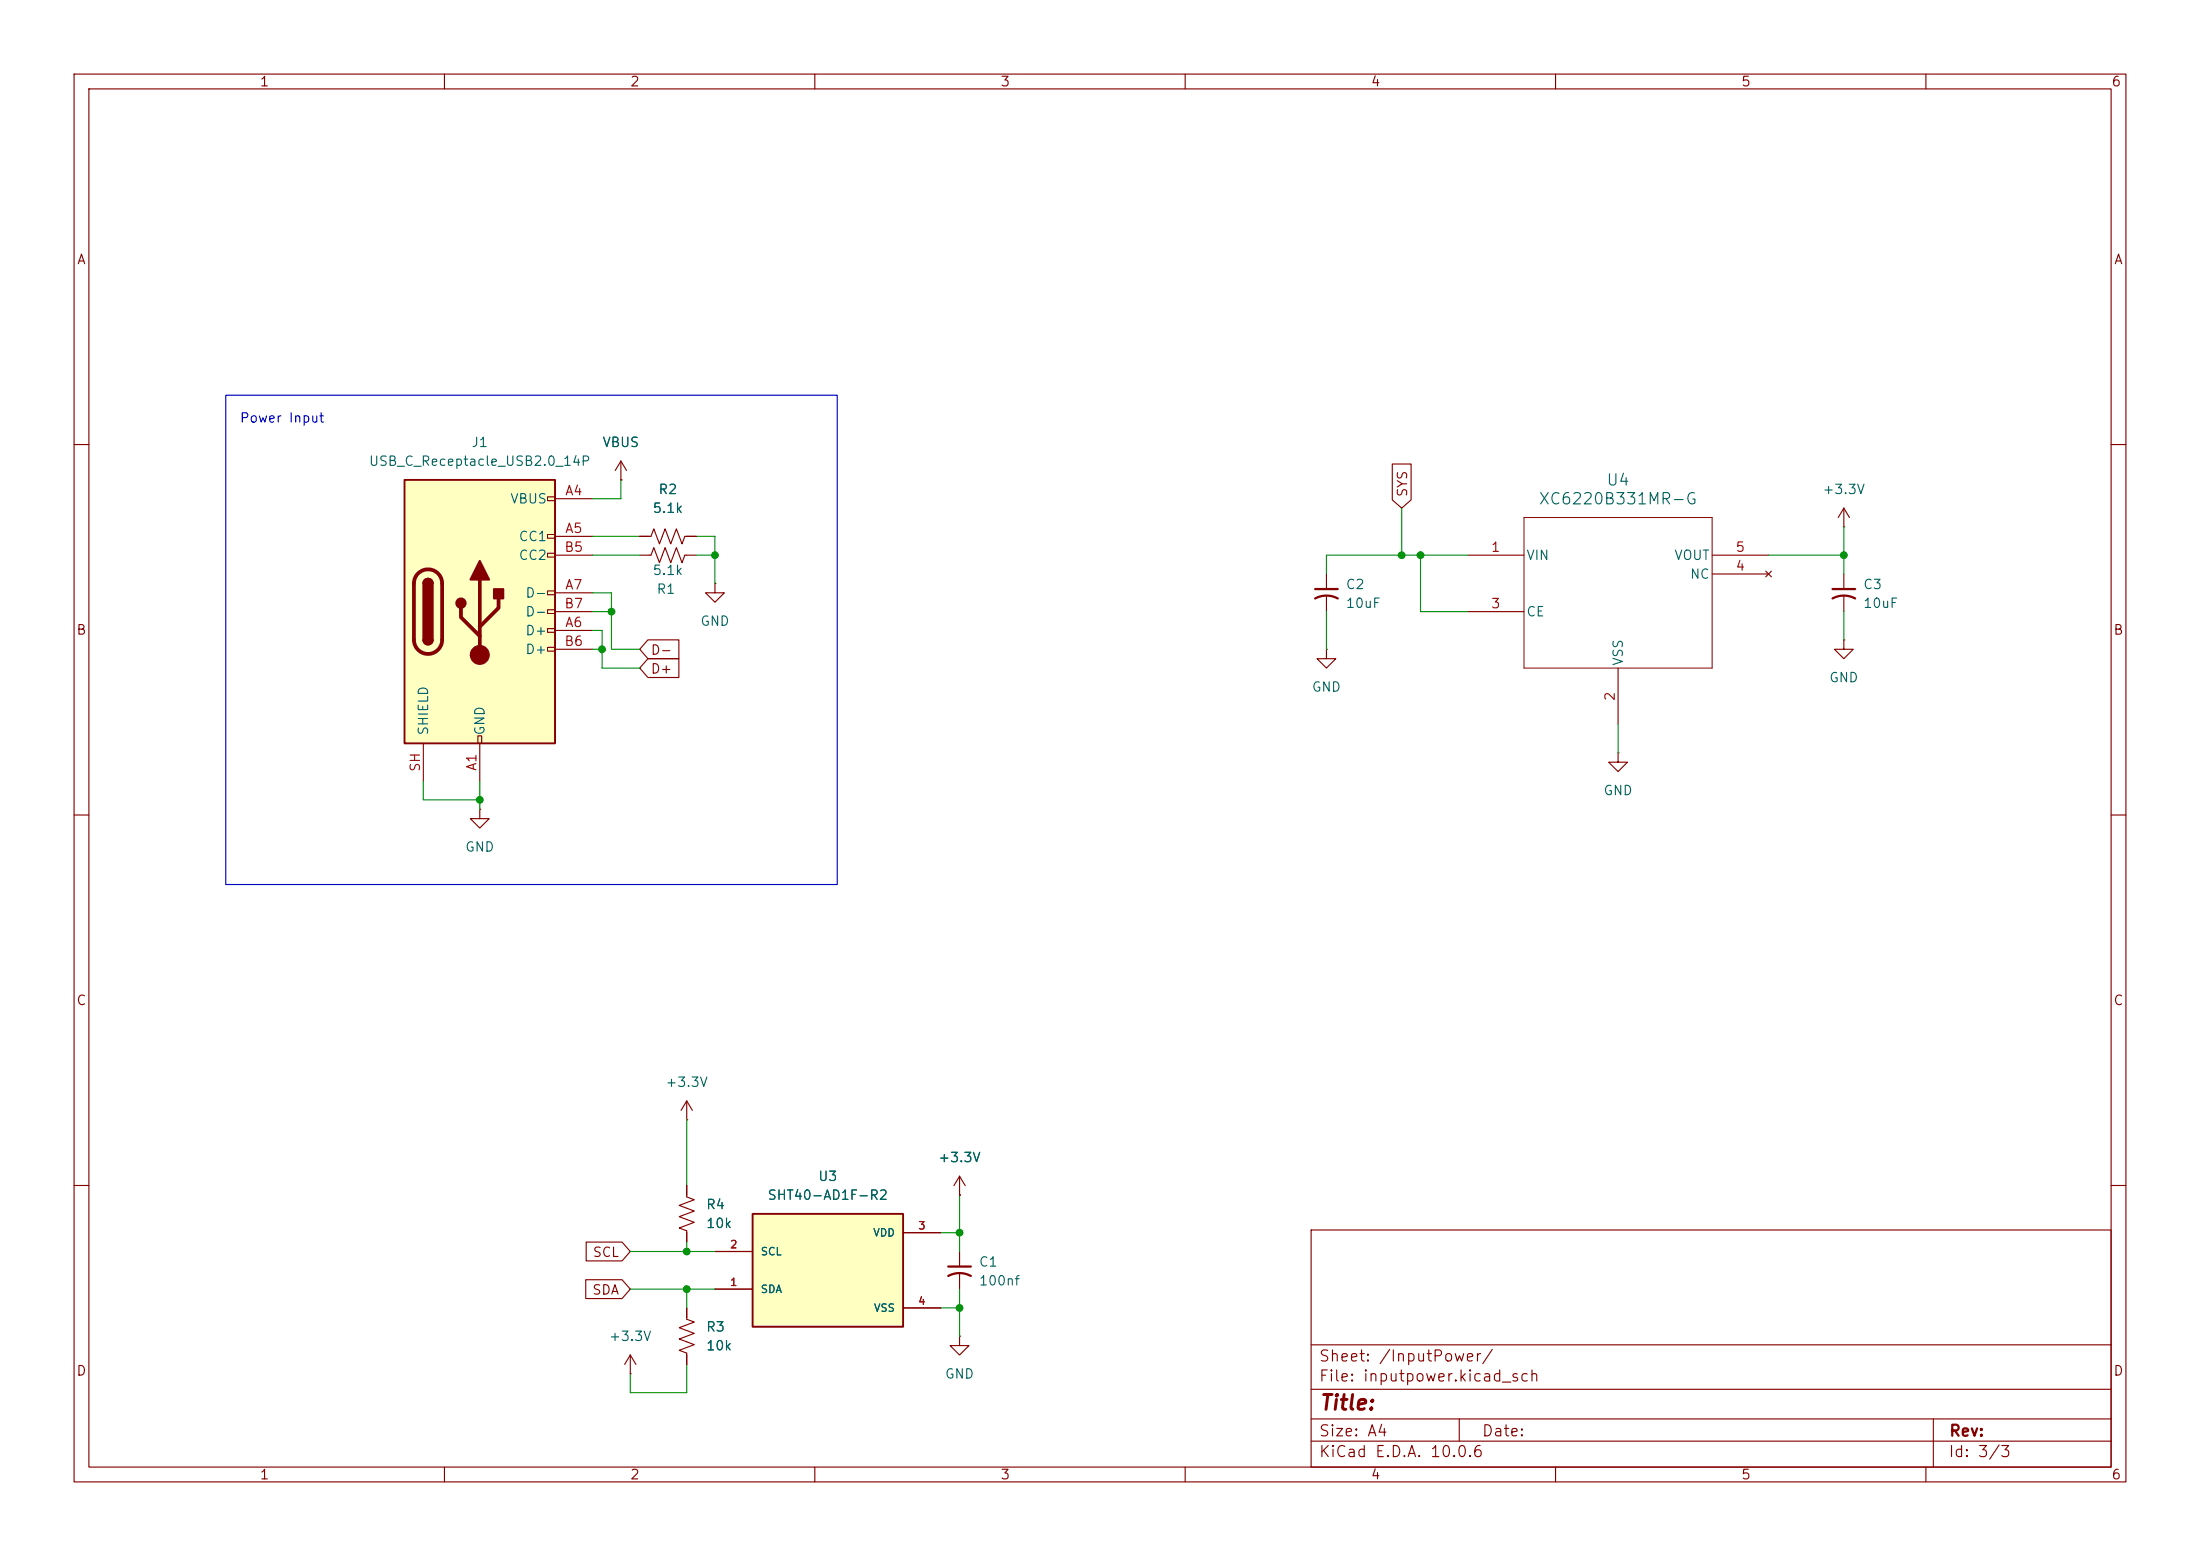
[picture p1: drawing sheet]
<svg xmlns="http://www.w3.org/2000/svg" width="297mm" height="210mm" viewBox="0 0 297 210" stroke-linecap="round" stroke-linejoin="round" font-family="sans-serif">
<g fill="none" stroke="#840000" stroke-width=".15">
<path d="M10 10h277v190h-277zM12 12h273v186h-273zM60 10v2M110 10v2M160 10v2M210 10v2M260 10v2M10 60h2M285 60h2M10 110h2M285 110h2M10 160h2"/>
<path d="M92.7 176.5v1.6l1 .3-2 .8 2 .8-2 .7 2 .8-2 .7 1 .4v1.6M177 166h108v32h-108zM285 160h2M60 198v2M110 198v2M160 198v2M177 194.5h108M177 191.5h108M177 187.5h108M177 181.5h108M197 191.5v3M210 198v2"/>
<path d="M260 198v2M261 191.5v6.5"/>
</g>
<path d="M54.6 64.8h20.3v35.5h-20.3z" fill="#ffffc2"/>
<g fill="none" stroke="#840000" stroke-width=".15">
<path d="M73.9 67.1h1v.5h-1zM73.9 72.1h1v.5h-1zM73.9 74.7h1v.5h-1zM73.9 79.8h1v.5h-1zM74.9 67.3h5.1M74.9 72.4h5.1M74.9 74.9h5.1M83.8 64.8h.1M83.8 62.2l-.7 1.3M83.8 62.2l.8 1.3M83.8 62.2v2.6M64.5 99.3h.5v1h-.5z"/>
<path d="M73.9 82.3h1v.5h-1zM73.9 84.8h1v.5h-1zM73.9 87.4h1v.5h-1zM74.9 85.1h5.1M74.9 80h5.1M74.9 87.6h5.1M74.9 82.6h5.1M57.1 100.3v5.1M64.8 100.3v5.1"/>
</g>
<path d="M54.6 64.8h20.3v35.5h-20.3zM57.1 78.7a.64 .64 0 0 1 .7-.6 .64 .64 0 0 1 .6 .6M57.1 86.4a.64 .64 0 0 0 .7 .6 .64 .64 0 0 0 .6-.6" fill="none" stroke="#840000" stroke-width=".25"/>
<path d="M56.4 77.4a1.9 1.9 0 0 1 2.1-.4 1.9 1.9 0 0 1 1.2 1.7v7.7a1.91 1.91 0 0 1-1.9 1.9 1.91 1.91 0 0 1-1.9-1.9v-7.7a1.9 1.9 0 0 1 .5-1.3zM64.8 78.2v10.2M62.2 82v1.3l2.6 2.6M67.3 80.8v1.2l-2.5 2.6" fill="none" stroke="#840000" stroke-width=".51"/>
<g fill="#840000" stroke="#840000" stroke-width=".25">
<path d="M57.1 78.7h1.3v7.7h-1.3z"/>
<path d="M57.3 78.3a.64 .64 0 0 1 .7-.1 .64 .64 0 0 1 .4 .5h-1.3z"/>
<path d="M57.1 86.4h1.3a.64 .64 0 0 1-.6 .6 .64 .64 0 0 1-.7-.6z"/>
<path d="M64.8 75.7l1.2 2.5h-2.5z"/>
<path d="M66.7 79.5h1.2v1.3h-1.2z"/>
<circle cx="62.2" cy="81.4" r=".63"/>
</g>
<circle cx="64.8" cy="88.4" r="1.27" fill="#840000" stroke="#840000" stroke-width=".15"/>
<path d="M101.6 163.8h20.3v15.3h-20.3z" fill="#ffffc2"/>
<path d="M101.6 163.8h20.3v15.3h-20.3z" fill="none" stroke="#840000" stroke-width=".25"/>
<g fill="none" stroke="#840000" stroke-width=".15">
<path d="M83.8 64.8h.1M86.4 72.4h1.5l.4-1 .7 2 .8-2 .8 2 .7-2 .8 2 .4-1h1.5M86.4 74.9h1.5l.4-1 .7 2 .8-2 .8 2 .7-2 .8 2 .4-1h1.5M96.5 78.7v1.3h1.3l-1.3 1.3-1.3-1.3h1.3M96.5 78.7h.1M179.1 77.5v2M188 62.6h2.5v4.9l-1.3 1.1-1.2-1.1zM198.1 74.9h7.6M231.1 74.9h7.7M231.1 77.5h7.7M238.4 77.1l.7 .8M239.1 77.1l-.7 .8"/>
<path d="M248.9 71.1h.1M248.9 68.6v2.5M248.9 77.5v2M248.9 68.6l-.7 1.3M248.9 68.6l.8 1.3M87.5 88.9h4.1v2.5h-4.1l-1.1-1.2zM87.5 86.4h4.1v2.5h-4.1l-1.1-1.3zM179.1 87.6v1.3h1.2l-1.2 1.3-1.3-1.3h1.3M179.1 87.6h.1M179.1 80.5v2.1M198.1 82.6h7.6M218.4 90.2v7.6"/>
<path d="M248.9 86.4v1.2h1.3l-1.3 1.3-1.3-1.3h1.3M248.9 86.4h.1M248.9 80.5v2.1M64.8 109.2v1.3h1.2l-1.2 1.3-1.3-1.3h1.3M64.8 109.2h.1M218.4 101.6v1.3h1.3l-1.3 1.2-1.2-1.2h1.2M218.4 101.6h.1M92.7 151.1h.1M92.7 148.6v2.5M92.7 148.6l-.8 1.3M92.7 148.6l.8 1.3M129.5 158.8v2.5"/>
<path d="M129.5 158.8l-.7 1.2M129.5 158.8l.8 1.2M79.1 172.7h4.9l1.1 1.3-1.1 1.3h-4.9zM79.1 167.6h4.9l1.1 1.3-1.1 1.3h-4.9zM92.7 160v1.5l1 .4-2 .8 2 .7-2 .8 2 .8-2 .7 1 .4v1.5M92.7 176.5v1.3M96.5 174h5.1M96.5 168.9h5.1M121.9 166.4h5.1M121.9 176.5h5.1M129.5 161.3h.1M129.5 168.9v2"/>
<path d="M129.5 172v2M85.1 185.4h.1M85.1 182.9l-.8 1.3M85.1 182.9l.8 1.3M85.1 182.9v2.5M92.7 182.9v1.3M129.5 180.3v1.3h1.3l-1.3 1.3-1.2-1.3h1.2M129.5 180.3h.1"/>
</g>
<path d="M177.5 79.5h3.1M247.4 79.5h3M177.5 80.8a3.2 3.2 0 0 1 3.1 0M247.4 80.8a3.2 3.2 0 0 1 3 0M128 172.2a3.2 3.2 0 0 1 3.1 0M128 170.9h3.1" fill="none" stroke="#840000" stroke-width=".3"/>
<path d="M205.7 69.9h25.4v20.3h-25.4z" fill="none" stroke="#840000" stroke-width=".14"/>
<g fill="none" stroke="#009600" stroke-width=".15">
<path d="M80 72.4h6.4M80 74.9h6.4M83.8 64.8v2.5h-3.8M94 72.4h2.5v6.3M94 74.9h2.5M189.2 68.6v6.3M191.8 74.9v7.7h6.3M198.1 74.9h-19v2.6M238.8 74.9h10.1M248.9 71.1v6.4M80 80h2.5v7.6h3.9M80 82.6h2.5"/>
<path d="M80 85.1h1.3v5.1h5.1M80 87.6h1.3M179.1 82.6v5M218.4 97.8v3.8M248.9 82.6v3.8M57.1 105.4v2.6h7.7M64.8 105.4v3.8M92.7 151.1v8.9M85.1 174h11.4M85.1 168.9h11.4M92.7 167.6v1.3M92.7 174v2.5"/>
<path d="M127 176.5h2.5M127 166.4h2.5M129.5 161.3v7.6M129.5 174v6.3M92.7 184.2v3.8h-7.6v-2.6"/>
</g>
<path d="M30.5 53.3h82.5v66.1h-82.5z" fill="none" stroke="#0000c2" stroke-width=".15"/>
<g fill="#009600" stroke="#009600" stroke-width=".14">
<circle cx="81.3" cy="87.6" r=".46"/>
<circle cx="64.8" cy="108" r=".46"/>
<circle cx="96.5" cy="74.9" r=".46"/>
<circle cx="82.5" cy="82.6" r=".46"/>
<circle cx="129.5" cy="166.4" r=".46"/>
<circle cx="92.7" cy="168.9" r=".46"/>
<circle cx="92.7" cy="174" r=".46"/>
<circle cx="129.5" cy="176.5" r=".46"/>
<circle cx="248.9" cy="74.9" r=".46"/>
<circle cx="189.2" cy="74.9" r=".46"/>
<circle cx="191.8" cy="74.9" r=".46"/>
</g>
<text font-size="2" fill="#840000" x="178" y="190.8">Title:</text>
<g font-size="1.5" fill="#006464">
<text x="216.8" y="65.9">U4</text>
<text x="207.6" y="68.5">XC6220B331MR-G</text>
</g>
<g font-size="1.5" fill="#840000">
<text x="178" y="184.1">Sheet: /InputPower/</text>
<text x="178" y="186.8">File: inputpower.kicad_sch</text>
<text x="178" y="197">KiCad E.D.A. 10.0.6</text>
<text x="178" y="194.2">Size: A4</text>
<text x="200" y="194.2">Date:</text>
<text x="263" y="197">Id: 3/3</text>
<text x="263" y="194.2">Rev:</text>
</g>
<g font-size="1.3" fill="#840000">
<text x="35" y="12">1</text>
<text x="85" y="12">2</text>
<text x="135" y="12">3</text>
<text x="185" y="12">4</text>
<text x="235" y="12">5</text>
<text x="285" y="12">6</text>
<text x="10.3" y="36">A</text>
<text x="285.3" y="36">A</text>
<text x="190.3" y="67.2" transform="rotate(-90 190.3 67.2)">SYS</text>
<text x="10.2" y="86">B</text>
<text x="87.8" y="88.7">D-</text>
<text x="285.2" y="86">B</text>
<text x="87.8" y="91.2">D+</text>
<text x="10.2" y="136">C</text>
<text x="285.2" y="136">C</text>
<text x="79.9" y="170">SCL</text>
<text x="79.9" y="175">SDA</text>
<text x="10.2" y="186">D</text>
<text x="285.2" y="186">D</text>
<text x="35" y="200">1</text>
<text x="85" y="200">2</text>
<text x="135" y="200">3</text>
<text x="185" y="200">4</text>
<text x="235" y="200">5</text>
<text x="285" y="200">6</text>
</g>
<text font-size="1.3" fill="#0000c2" x="32.3" y="57.4">Power Input</text>
<g font-size="1.3" fill="#006464">
<text x="49.7" y="63.2">USB_C_Receptacle_USB2.0_14P</text>
<text x="63.6" y="60.7">J1</text>
<text x="81.2" y="60.7">VBUS</text>
<text x="68.8" y="68.3">VBUS</text>
<text x="88" y="69.5">5.1k</text>
<text x="88.8" y="67">R2</text>
<text x="246" y="67">+3.3V</text>
<text x="69.9" y="73.4">CC1</text>
<text x="69.9" y="75.9">CC2</text>
<text x="88" y="77.9">5.1k</text>
<text x="206" y="75.9">VIN</text>
<text x="225.9" y="75.9">VOUT</text>
<text x="70.8" y="81">D-</text>
<text x="70.8" y="83.5">D-</text>
<text x="88.5" y="80.5">R1</text>
<text x="181.6" y="79.8">C2</text>
<text x="181.6" y="82.4">10uF</text>
<text x="206" y="83.5">CE</text>
<text x="228.1" y="78.4">NC</text>
<text x="251.4" y="79.8">C3</text>
<text x="251.4" y="82.4">10uF</text>
<text x="70.8" y="86.1">D+</text>
<text x="70.8" y="88.6">D+</text>
<text x="94.5" y="84.8">GND</text>
<text x="219.4" y="89.9" transform="rotate(-90 219.4 89.9)">VSS</text>
<text x="177" y="93.7">GND</text>
<text x="246.9" y="92.4">GND</text>
<text x="58.1" y="99.3" transform="rotate(-90 58.1 99.3)">SHIELD</text>
<text x="65.7" y="99.3" transform="rotate(-90 65.7 99.3)">GND</text>
<text x="216.4" y="107.6">GND</text>
<text x="62.7" y="115.3">GND</text>
<text x="89.7" y="147">+3.3V</text>
<text x="110.4" y="159.7">U3</text>
<text x="126.6" y="157.2">+3.3V</text>
<text x="95.2" y="163.5">R4</text>
<text x="95.2" y="166.1">10k</text>
<text x="103.5" y="162.3">SHT40-AD1F-R2</text>
<text x="132.1" y="171.3">C1</text>
<text x="132.1" y="173.8">100nf</text>
<text x="82.1" y="181.3">+3.3V</text>
<text x="95.2" y="180">R3</text>
<text x="95.2" y="182.6">10k</text>
<text x="127.5" y="186.4">GND</text>
</g>
<g font-size="1.3" fill="#a90000">
<text x="76.2" y="67.2">A4</text>
<text x="76.1" y="74.8">B5</text>
<text x="76.2" y="72.3">A5</text>
<text x="201.2" y="74.8">1</text>
<text x="234.2" y="77.3">4</text>
<text x="234.2" y="74.8">5</text>
<text x="76.1" y="82.4">B7</text>
<text x="76.2" y="79.9">A7</text>
<text x="201.2" y="82.4">3</text>
<text x="76.1" y="87.5">B6</text>
<text x="76.2" y="85">A6</text>
<text x="218.3" y="94.7" transform="rotate(-90 218.3 94.7)">2</text>
<text x="57" y="104.3" transform="rotate(-90 57 104.3)">SH</text>
<text x="64.6" y="104.1" transform="rotate(-90 64.6 104.1)">A1</text>
</g>
<g font-size="1" fill="#006464">
<text x="117.8" y="167.1">VDD</text>
<text x="102.6" y="169.7">SCL</text>
<text x="102.6" y="174.8">SDA</text>
<text x="117.9" y="177.3">VSS</text>
</g>
<g font-size="1" fill="#a90000">
<text x="123.9" y="166.2">3</text>
<text x="98.5" y="173.8">1</text>
<text x="98.5" y="168.7">2</text>
<text x="123.9" y="176.3">4</text>
</g>
</svg>
